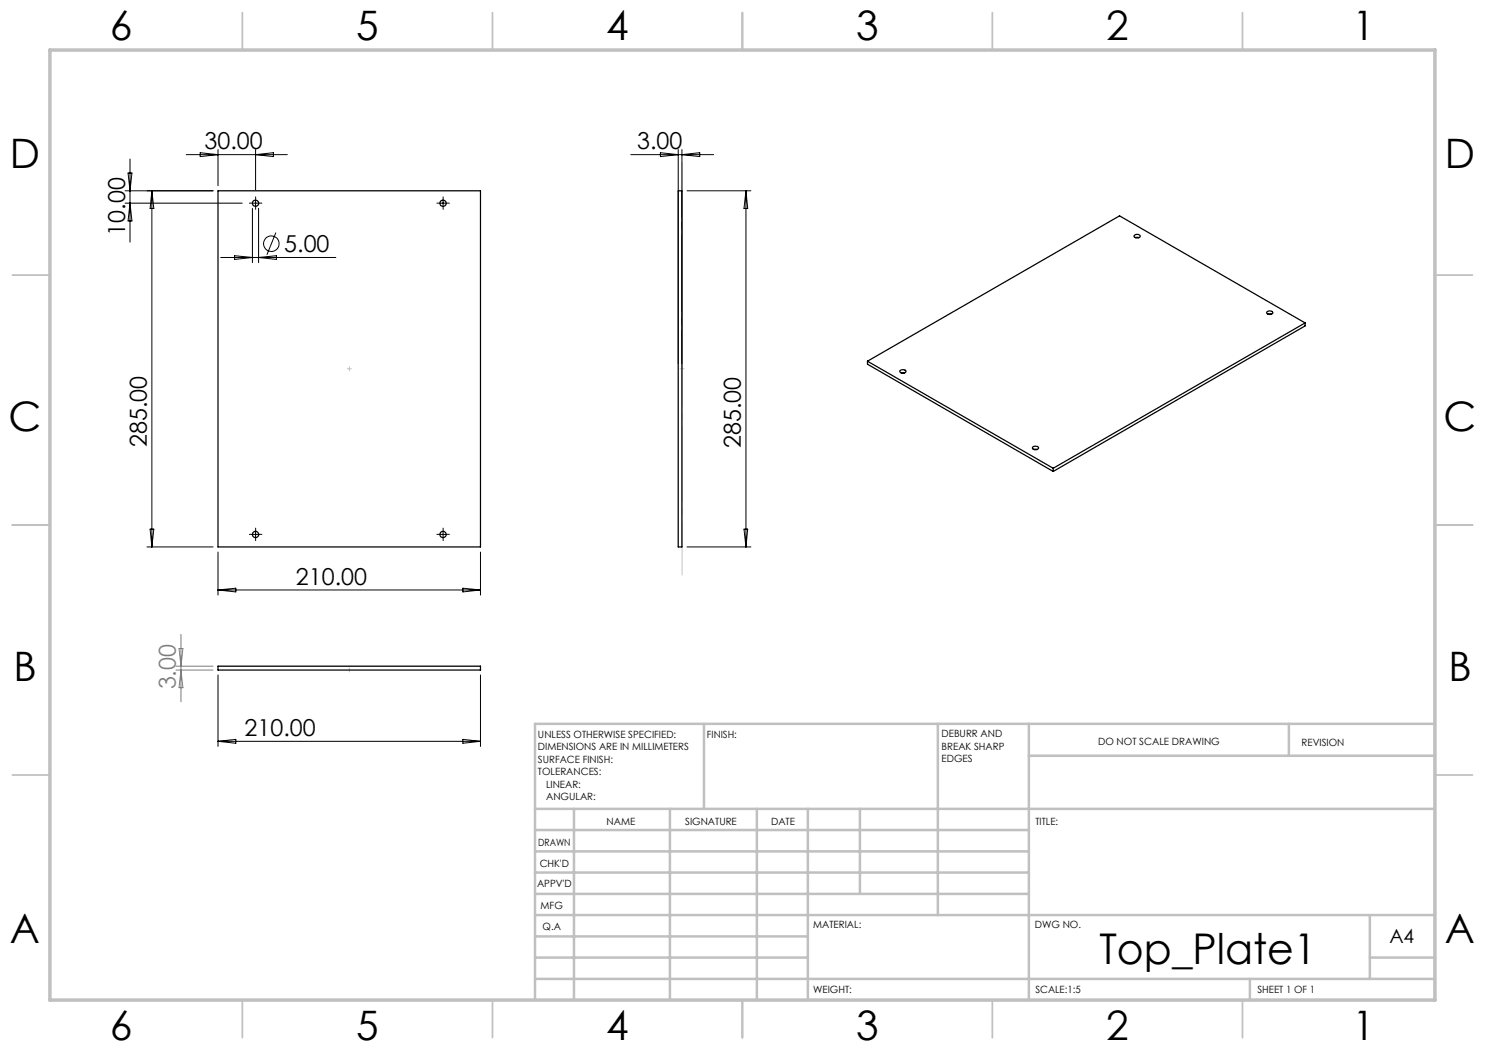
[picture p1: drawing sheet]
<svg xmlns="http://www.w3.org/2000/svg" width="297mm" height="210mm" viewBox="0 0 297 210" stroke-linecap="round" stroke-linejoin="round" font-family="sans-serif">
<g fill="none" stroke="#000" stroke-width=".2">
<path d="M25 38.2h17.6M25.6 34.6h.8l-.4 3.6zM26 31.8v16.6M30.4 38.2v71.2M30.4 38.2l.4 3.5h-.8zM37.3 30.9h20.2M40 30.5l3.6 .4-3.6 .4zM43.6 29.9v7.2M51.1 29.9v8.1M51.1 30.9l3.6-.4v.8zM126.2 30.9h16.5M132.1 30.5l3.5 .4-3.5 .4z"/>
<path d="M135.6 29.9v42.9M136.4 29.9v42.9M136.4 30.9l3.5-.4v.8zM137.4 38.2h12.8M149.2 38.2l.3 3.5h-.7zM149.2 38.2v71.2M25 40.6h23.4M26 40.6l.4 3.6h-.8zM44.1 51.5h23.1M46.9 51.1l3.6 .4-3.6 .4zM50.5 40.6h1.2M50.5 41.7v10.8"/>
<path d="M51.1 40v1.3M51.7 41.7v10.8M51.7 51.5l3.6-.4v.8zM55.2 46.5l-1.8 4.5M88 40.6h1.2M88.6 40v1.3M29.4 109.4h13.2M30 105.8h.8l-.4 3.6zM43.6 110.4v8.6M43.6 118h52.5M43.6 118l3.6-.4v.8zM50.5 106.9h1.2"/>
<path d="M51.1 106.3v1.2M88 106.9h1.2M88.6 106.3v1.2M92.6 117.6l3.5 .4-3.5 .4zM96.1 110.4v8.6M137.4 109.4h12.8M148.8 105.8h.7l-.3 3.6zM43.6 135v14.3M96.1 135v14.3M43.6 148.3l3.6-.4v.8zM43.6 148.3h52.5M92.6 147.9l3.5 .4-3.5 .4z"/>
<circle cx="54.3" cy="48.7" r="1.55"/>
</g>
<g fill="none" stroke="#000" stroke-width=".2" stroke-dasharray="15.2 1.3 1.3 1.3">
<path d="M50.5 40.6h-.6M51.1 40v-.6M51.1 41.3v.6M51.8 40.6h.6M88 40.6h-.6M88.6 40v-.6M88.6 41.3v.6M89.3 40.6h.6M50.5 106.9h-.6M51.1 106.3v-.7M51.1 107.5v.6M51.8 106.9h.6"/>
<path d="M88 106.9h-.6M88.6 106.3v-.7M88.6 107.5v.6M89.3 106.9h.6"/>
</g>
<path d="M69.5 73.8h.8M69.9 74.2v-.9M136 73.8h.8M69.9 134.4v-.8" fill="none" stroke="#c0c0c0" stroke-width=".2" stroke-dasharray="15.2 1.3 1.3 1.3"/>
<path d="M136.4 32.5v82.5" fill="none" stroke="#c0c0c0" stroke-width=".2" stroke-dasharray="15.2 1.3 1.3 1.3" stroke-dashoffset="4.5"/>
<g fill="none" stroke="#c0c0c0" stroke-width=".35">
<path d="M48.5 2.5v7.5M98.5 2.5v7.5M148.5 2.5v7.5M198.5 2.5v7.5M248.5 2.5v7.5M2.5 55h7.5M287 55h7.5M2.5 105h7.5M287 105h7.5M2.5 155h7.5M287 155h7.5M48.5 200v7.5"/>
<path d="M98.5 200v7.5M148.5 200v7.5M198.5 200v7.5M248.5 200v7.5"/>
</g>
<g fill="none" stroke="#c0c0c0" stroke-width=".5">
<path d="M140.8 144.8v17M187.6 144.8v38.2M205.8 144.8v55.2M205.8 151.2h81.2M257.8 144.8v6.4M287 144.8h-180v55.2M107 161.8h180M107 178.8h98.8M107 174.5h98.8M107 170.3h98.8M107 166h98.8M114.8 161.8v38.2"/>
<path d="M134 161.8v38.2M151.4 161.8v38.2M161.6 161.8v38.2M172 161.8v17M107 195.8h180M107 191.5h54.6M107 187.3h54.6M107 183h180M250 195.8v4.2M274 191.5h13M274 183v12.8"/>
</g>
<path d="M10 10h277v190h-277z" fill="none" stroke="#c0c0c0" stroke-width=".7"/>
<path d="M35.2 133.2h7.4M35.2 134h7.4M35.8 129.7h.8l-.4 3.5zM36.2 126.9v13.5M36.2 134l.4 3.5h-.8z" fill="none" stroke="#808080" stroke-width=".2"/>
<g fill="none" stroke="#000" stroke-width=".25">
<path d="M43.6 38.2h52.5v71.2h-52.5zM135.6 38.2h.8v71.2h-.8zM226.9 47.1a.62 .62 0 0 1 .7-.3 .62 .62 0 0 1 .4 .6 .78 .78 0 0 1-1.2-.2zM227.1 47.5h.7M173.5 72.2l37.1 21.5M173.5 72.2v.6l37.1 21.5M180 74.1a.74 .74 0 0 1 1.2 .2 .7 .7 0 0 1-1.2-.1zM180.2 74.6h.7M253.4 62.4a.73 .73 0 0 1 1.2 .2 .73 .73 0 0 1-1.3-.1zM253.6 62.9h.7M261 64.6l-37.1-21.4-50.4 29M261 64.6l-50.4 29.1"/>
<path d="M261 64.6v.6l-50.4 29.1M206.7 89.3a.71 .71 0 0 1 1 .3 .7 .7 0 0 1-1.2-.1zM206.8 89.9h.6M210.6 93.7v.6M43.6 133.2h52.5v.8h-52.5z"/>
<circle cx="51.1" cy="40.6" r=".63"/>
<circle cx="88.6" cy="40.7" r=".62"/>
<circle cx="51.1" cy="106.9" r=".62"/>
<circle cx="88.6" cy="106.9" r=".63"/>
</g>
<text font-size="8.5" x="219.9" y="192.7">Top_Plate1</text>
<g font-size="8.1">
<text x="22" y="8">6</text>
<text x="71.2" y="8">5</text>
<text x="121.2" y="8">4</text>
<text x="171.3" y="8">3</text>
<text x="221.3" y="8">2</text>
<text x="270.5" y="8">1</text>
<text x="2" y="33.6">D</text>
<text x="289" y="33.6">D</text>
<text x="1.7" y="86.1">C</text>
<text x="288.7" y="86.1">C</text>
<text x="2.7" y="136.1">B</text>
<text x="289.7" y="136.1">B</text>
<text x="2" y="188.6">A</text>
<text x="289" y="188.6">A</text>
<text x="22" y="208">6</text>
<text x="71.2" y="208">5</text>
<text x="121.2" y="208">4</text>
<text x="171.3" y="208">3</text>
<text x="221.3" y="208">2</text>
<text x="270.5" y="208">1</text>
</g>
<g font-size="4.7">
<text x="40.9" y="29.9">30.00</text>
<text x="127.4" y="29.9">3.00</text>
<text x="25" y="47.1" transform="rotate(-90 25 47.1)">10.00</text>
<text x="56.9" y="50.4">5.00</text>
<text x="29.4" y="89.4" transform="rotate(-90 29.4 89.4)">285.00</text>
<text x="148.2" y="89.6" transform="rotate(-90 148.2 89.6)">285.00</text>
<text x="59.2" y="117">210.00</text>
<text x="48.9" y="147.2">210.00</text>
</g>
<text font-size="4.7" fill="#808080" x="35.2" y="137.9" transform="rotate(-90 35.2 137.9)">3.00</text>
<text font-size="3.9" x="277.9" y="188.5">A4</text>
<g font-size="2">
<text x="107.6" y="147.6">UNLESS OTHERWISE SPECIFIED:</text>
<text x="141.4" y="147.6">FINISH:</text>
<text x="188.3" y="147.5">DEBURR AND</text>
<text x="188.3" y="150">BREAK SHARP</text>
<text x="219.6" y="149">DO NOT SCALE DRAWING</text>
<text x="260.3" y="149.2">REVISION</text>
<text x="107.6" y="150.1">DIMENSIONS ARE IN MILLIMETERS</text>
<text x="107.6" y="152.6">SURFACE FINISH:</text>
<text x="107.6" y="155.1">TOLERANCES:</text>
<text x="188.3" y="152.5">EDGES</text>
<text x="109.2" y="157.6">LINEAR:</text>
<text x="109.2" y="160.1">ANGULAR:</text>
<text x="121.3" y="165">NAME</text>
<text x="137" y="164.9">SIGNATURE</text>
<text x="154.2" y="164.9">DATE</text>
<text x="207.1" y="164.9">TITLE:</text>
<text x="107.6" y="169.1">DRAWN</text>
<text x="107.9" y="173.3">CHK'D</text>
<text x="107.4" y="177.4">APPV'D</text>
<text x="108.1" y="181.8">MFG</text>
<text x="108.5" y="186">Q.A</text>
<text x="162.6" y="185.5">MATERIAL:</text>
<text x="207" y="185.5">DWG NO.</text>
<text x="162.6" y="198.5">WEIGHT:</text>
<text x="207.1" y="198.6">SCALE:1:5</text>
<text x="251.5" y="198.6">SHEET 1 OF 1</text>
</g>
</svg>
